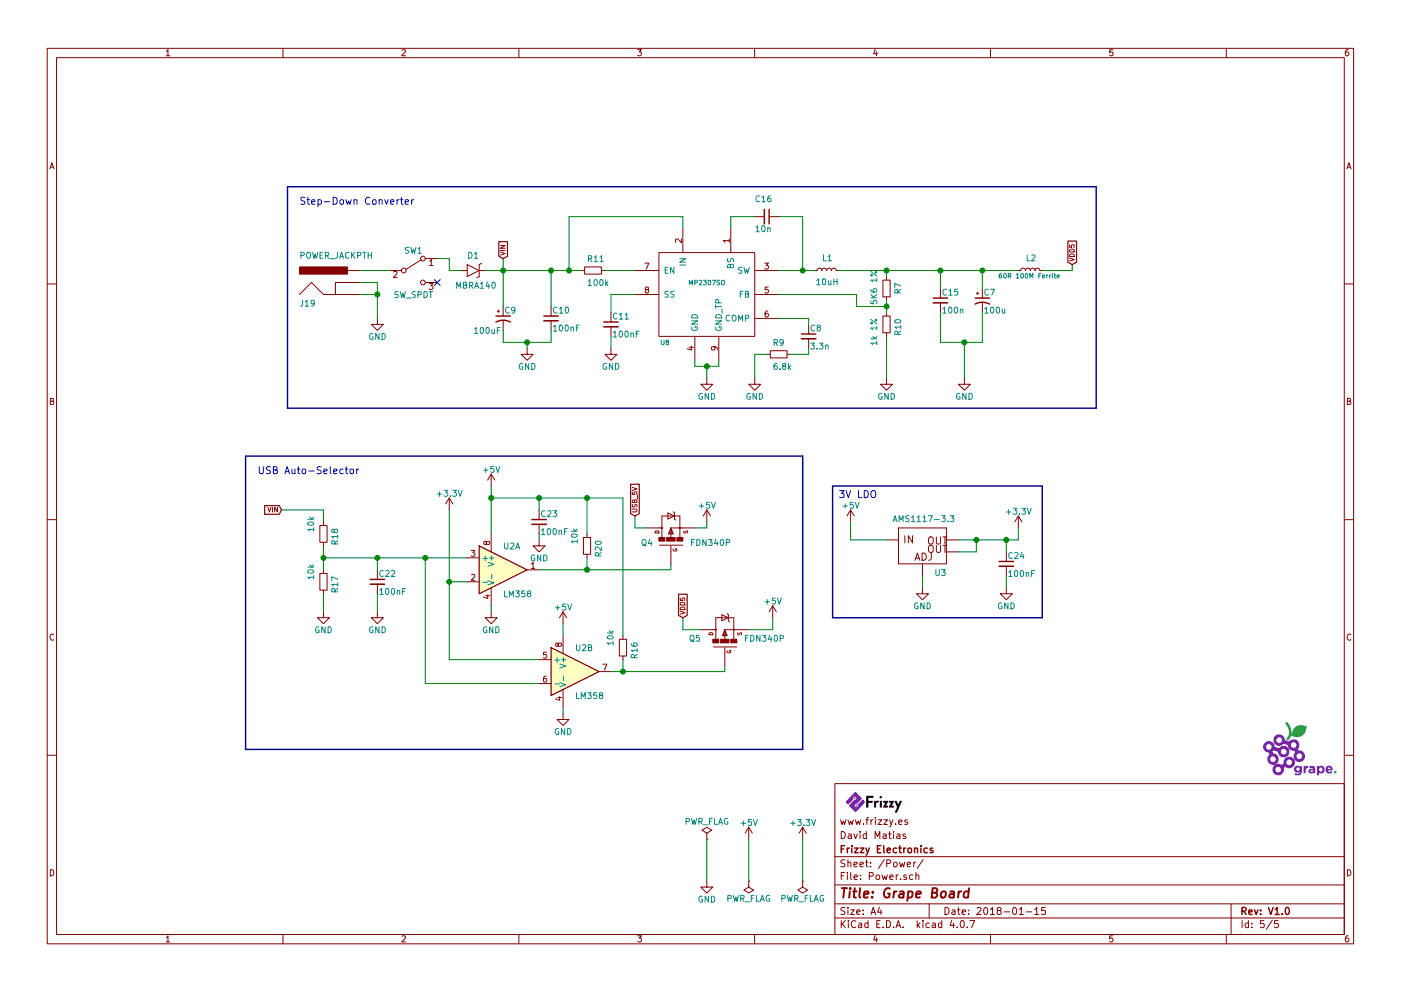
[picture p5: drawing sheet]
EESchema Schematic File Version 2
LIBS:74xgxx
LIBS:74xx
LIBS:5050_ws2811
LIBS:a4988-module
LIBS:ac-dc
LIBS:acs712
LIBS:actel
LIBS:adafruit
LIBS:adc-dac
LIBS:adxl345
LIBS:allegro
LIBS:Altera
LIBS:AMS1117
LIBS:analog_devices
LIBS:analog_switches
LIBS:ant
LIBS:at24c64
LIBS:atmel
LIBS:audio
LIBS:battery_management
LIBS:Battery_Management
LIBS:bbd
LIBS:bc56-12EWA
LIBS:bosch
LIBS:Bosch
LIBS:brooktre
LIBS:CH340G_D-SUN-V3.0-cache
LIBS:cmos4000
LIBS:cmos_ieee
LIBS:conn
LIBS:Connector
LIBS:contrib
LIBS:cp2103
LIBS:CP2102
LIBS:cypress
LIBS:dc-dc
LIBS:Decawave
LIBS:device
LIBS:dht11
LIBS:digital-audio
LIBS:diode
LIBS:Diode
LIBS:display
LIBS:Display
LIBS:driver_gate
LIBS:dsp
LIBS:DSP_Microchip_DSPIC33
LIBS:elec-unifil
LIBS:er-oled-ssd1306
LIBS:ESD_Protection
LIBS:esp8266ex
LIBS:esp8266-module
LIBS:ESP8266
LIBS:Espressif
LIBS:fe
LIBS:FPGA_Actel
LIBS:frizzy_ICs
LIBS:ft232rq
LIBS:ftdi
LIBS:Gajda_opto
LIBS:GeekAmmo
LIBS:gennum
LIBS:graphic
LIBS:Graphic
LIBS:GS6300
LIBS:gy-a4988_module
LIBS:hc11
LIBS:hc541
LIBS:hc-05
LIBS:HC164
LIBS:hlk-rm04
LIBS:infineon
LIBS:intel
LIBS:interface
LIBS:intersil
LIBS:ir
LIBS:irf7907
LIBS:isp_6p
LIBS:l298n
LIBS:L9110
LIBS:LargeKickstarter
LIBS:Lattice
LIBS:LED
LIBS:LEM
LIBS:LilyPad-Wearables
LIBS:linear
LIBS:LM2575
LIBS:Logic_74xgxx
LIBS:Logic_74xx
LIBS:Logic_CMOS_4000
LIBS:Logic_CMOS_IEEE
LIBS:logic_programmable
LIBS:Logic_TTL_IEEE
LIBS:logo
LIBS:logo-azura-wrench
LIBS:lt1129cst
LIBS:M25P05
LIBS:max
LIBS:max1538
LIBS:maxim
LIBS:mcp1640
LIBS:mcp1640b
LIBS:mcp73831
LIBS:MCP3208
LIBS:MCU_Microchip_PIC10
LIBS:MCU_Microchip_PIC12
LIBS:MCU_Microchip_PIC16
LIBS:MCU_Microchip_PIC18
LIBS:MCU_Microchip_PIC24
LIBS:MCU_Microchip_PIC32
LIBS:MCU_NXP_Kinetis
LIBS:MCU_NXP_LPC
LIBS:MCU_NXP_S08
LIBS:MCU_Parallax
LIBS:MCU_ST_STM8
LIBS:MCU_ST_STM32
LIBS:MCU_Texas_MSP430
LIBS:mechanical
LIBS:Mechanical
LIBS:memory
LIBS:microchip
LIBS:microchip_dspic33dsc
LIBS:microchip_pic10mcu
LIBS:microchip_pic12mcu
LIBS:microchip_pic16mcu
LIBS:microchip_pic18mcu
LIBS:microchip_pic32mcu
LIBS:microcontrollers
LIBS:miniusb
LIBS:modules
LIBS:Motor
LIBS:motor_drivers
LIBS:motorola
LIBS:motors
LIBS:mp2109dq
LIBS:MP2307DN
LIBS:mpu9250
LIBS:msp430
LIBS:na10-psu
LIBS:nordicsemi
LIBS:nrf24l01
LIBS:nxp
LIBS:nxp_armmcu
LIBS:OF5032
LIBS:onsemi
LIBS:opto
LIBS:Oscillators
LIBS:philips
LIBS:pl2303
LIBS:pogopin
LIBS:power
LIBS:powerint
LIBS:powerjack
LIBS:Power_Management
LIBS:pspice
LIBS:pt4115
LIBS:references
LIBS:regul
LIBS:Relay
LIBS:relays
LIBS:RF_Bluetooth
LIBS:rfcom
LIBS:RFSolutions
LIBS:RJ45-ENCODER
LIBS:rtl8196
LIBS:rv3029c2
LIBS:Sensor_Current
LIBS:Sensor_Humidity
LIBS:sensors
LIBS:silabs
LIBS:siliconi
LIBS:smd oscillator
LIBS:songle_relay
LIBS:SparkFun-Aesthetics
LIBS:SparkFun-AnalogIC
LIBS:SparkFun-Boards
LIBS:SparkFun-Capacitors
LIBS:SparkFun-Connectors
LIBS:SparkFun-DigitalIC
LIBS:SparkFun-DiscreteSemi
LIBS:SparkFun-Displays
LIBS:SparkFun-Electromechanical
LIBS:SparkFun-FreqCtrl
LIBS:SparkFun-LED
LIBS:SparkFun-Passives
LIBS:SparkFun-PowerIC
LIBS:SparkFun-Resistors
LIBS:SparkFun-Retired
LIBS:SparkFun-RF
LIBS:SparkFun-Sensors
LIBS:spiflash_16m
LIBS:st1s10
LIBS:stc12c5a60s2
LIBS:stepper_drivers
LIBS:stm8
LIBS:stm32
LIBS:STM32F100RBT6B
LIBS:stpdn
LIBS:supertex
LIBS:Switch
LIBS:switches
LIBS:tcs3200d
LIBS:tda5144
LIBS:Teensy_3_and_LC_Series_Boards_v1.1
LIBS:test
LIBS:texas
LIBS:texas-msp
LIBS:tlv70233
LIBS:tp4056
LIBS:transf
LIBS:Transformer
LIBS:Transistor
LIBS:transistors
LIBS:triac_thyristor
LIBS:ts812c
LIBS:ttl_ieee
LIBS:usb_a
LIBS:usb-a-pcb
LIBS:usb_ax2
LIBS:User-Submitted
LIBS:Valve
LIBS:valves
LIBS:video
LIBS:w25q32bv
LIBS:wiznet
LIBS:Worldsemi
LIBS:xc3s100etq144
LIBS:xc3s500evq100
LIBS:xc6slx9-tqg144
LIBS:XC9572-TQ100
LIBS:Xicor
LIBS:xilinx
LIBS:xilinx-artix7
LIBS:xilinx-kintex7
LIBS:xilinx_spartan3_virtex4_and_5
LIBS:xilinx-spartan6
LIBS:xilinx-virtex5
LIBS:xilinx-virtex6
LIBS:xilinx-virtex7
LIBS:zetex
LIBS:Zilog
LIBS:рэс-49
LIBS:тпг-1
LIBS:Grape-cache
EELAYER 25 0
EELAYER END
$Descr A4 11693 8268
encoding utf-8
Sheet 5 5
Title "Grape Board"
Date "2018-01-15"
Rev "V1.0"
Comp "Frizzy Electronics"
Comment1 "David Matias"
Comment2 "www.frizzy.es"
Comment3 ""
Comment4 ""
$EndDescr
$Comp
L POWER_JACKPTH J19
U 1 1
P 2900 2550
F 0 "J19" H 2500 2550 50  0000 L BNN
F 1 "POWER_JACKPTH" H 2500 2950 50  0000 L BNN
F 2 "lib_sch:JACK_ALIM" H 2930 2700 20  0001 C CNN
F 3 "" H 2900 2550 60  0000 C CNN
	1    2900 2550
	1    0    0    -1  
$EndComp
$Comp
L MBRA140 D1
U 1 1
P 3950 2250
F 0 "D1" H 3900 2350 50  0000 L BNN
F 1 "MBRA140" H 3800 2100 50  0000 L BNN
F 2 "lib_sch:D_SMA" H 3980 2400 20  0001 C CNN
F 3 "" H 3950 2250 60  0001 C CNN
	1    3950 2250
	1    0    0    -1  
$EndComp
$Comp
L SW_SPDT SW1
U 1 1
P 3450 2250
F 0 "SW1" H 3450 2420 50  0000 C CNN
F 1 "SW_SPDT" H 3450 2050 50  0000 C CNN
F 2 "lib_sch:SW_SPDT_PCM12" H 3450 2250 50  0001 C CNN
F 3 "" H 3450 2250 50  0001 C CNN
	1    3450 2250
	1    0    0    -1  
$EndComp
Wire Wire Line
	3000 2250 3250 2250
Wire Wire Line
	3650 2150 3750 2150
Wire Wire Line
	3750 2150 3750 2250
Wire Wire Line
	3750 2250 3850 2250
$Comp
L GND #PWR077
U 1 1
P 3150 2650
F 0 "#PWR077" H 3150 2400 50  0001 C CNN
F 1 "GND" H 3150 2500 50  0000 C CNN
F 2 "" H 3150 2650 60  0000 C CNN
F 3 "" H 3150 2650 60  0000 C CNN
	1    3150 2650
	1    0    0    -1  
$EndComp
Wire Wire Line
	3000 2350 3150 2350
Wire Wire Line
	3150 2350 3150 2650
Wire Wire Line
	3000 2450 3150 2450
Connection ~ 3150 2450
$Comp
L MP2307SO U8
U 1 1
P 5900 2450
F 0 "U8" H 5550 2050 39  0000 C CNN
F 1 "MP2307SO" H 5900 2550 39  0000 C CNN
F 2 "lib_sch:HTSOP-8-1EP_3.9x4.9mm_Pitch1.27mm_ThermalVias_LargeCopper" H 5900 2450 39  0001 C CNN
F 3 "" H 5900 2450 39  0001 C CNN
	1    5900 2450
	1    0    0    -1  
$EndComp
$Comp
L R_Small R9
U 1 1
P 6500 2950
F 0 "R9" V 6400 2900 50  0000 L CNN
F 1 "6.8k" V 6600 2900 50  0000 L CNN
F 2 "lib_sch:R_0805" H 6500 2950 50  0001 C CNN
F 3 "" H 6500 2950 50  0001 C CNN
	1    6500 2950
	0    1    1    0   
$EndComp
$Comp
L C_Small C8
U 1 1
P 6750 2800
F 0 "C8" H 6760 2870 50  0000 L CNN
F 1 "3.3n" H 6760 2720 50  0000 L CNN
F 2 "lib_sch:C_0805" H 6750 2800 50  0001 C CNN
F 3 "" H 6750 2800 50  0001 C CNN
	1    6750 2800
	1    0    0    -1  
$EndComp
$Comp
L L_Small L1
U 1 1
P 6900 2250
F 0 "L1" V 7000 2200 50  0000 L CNN
F 1 "10uH" V 6800 2150 50  0000 L CNN
F 2 "lib_sch:L_Wuerth_WE-PD2-Typ-L" H 6900 2250 50  0001 C CNN
F 3 "" H 6900 2250 50  0001 C CNN
	1    6900 2250
	0    -1   -1   0   
$EndComp
$Comp
L L_Small L2
U 1 1
P 8600 2250
F 0 "L2" V 8700 2200 50  0000 L CNN
F 1 "60R 100M Ferrite" V 8550 2000 39  0000 L CNN
F 2 "lib_sch:L_0805" H 8600 2250 50  0001 C CNN
F 3 "" H 8600 2250 50  0001 C CNN
	1    8600 2250
	0    -1   -1   0   
$EndComp
$Comp
L LM358 U2
U 1 1
P 4200 4750
F 0 "U2" H 4200 4950 50  0000 L CNN
F 1 "LM358" H 4200 4550 50  0000 L CNN
F 2 "lib_sch:SOIC-8_3.9x4.9mm_Pitch1.27mm" H 4200 4750 50  0001 C CNN
F 3 "" H 4200 4750 50  0001 C CNN
	1    4200 4750
	1    0    0    -1  
$EndComp
$Comp
L LM358 U2
U 2 1
P 4800 5600
F 0 "U2" H 4800 5800 50  0000 L CNN
F 1 "LM358" H 4800 5400 50  0000 L CNN
F 2 "lib_sch:SOIC-8_3.9x4.9mm_Pitch1.27mm" H 4800 5600 50  0001 C CNN
F 3 "" H 4800 5600 50  0001 C CNN
	2    4800 5600
	1    0    0    -1  
$EndComp
$Comp
L MOSFET-PCHANNEL Q5
U 1 1
P 6050 5250
F 0 "Q5" V 6000 5450 50  0000 L BNN
F 1 "FDN340P" V 6000 4750 50  0000 L BNN
F 2 "lib_sch:SOT-23" H 6080 5400 20  0001 C CNN
F 3 "" H 6050 5250 60  0001 C CNN
	1    6050 5250
	0    -1   -1   0   
$EndComp
$Comp
L V_REG_LM1117SOT223 U3
U 1 1
P 7700 4500
F 0 "U3" H 7800 4200 50  0000 L BNN
F 1 "AMS1117-3.3" H 7450 4650 50  0000 L BNN
F 2 "lib_sch:SOT-223" H 7730 4650 20  0001 C CNN
F 3 "" H 7700 4500 60  0001 C CNN
	1    7700 4500
	1    0    0    -1  
$EndComp
Wire Wire Line
	4050 2250 4850 2250
Wire Wire Line
	4200 2150 4200 2550
Connection ~ 4200 2250
$Comp
L CP1_Small C9
U 1 1
P 4200 2650
F 0 "C9" H 4210 2720 50  0000 L CNN
F 1 "100uF" H 3950 2550 50  0000 L CNN
F 2 "lib_sch:CP_Elec_6.3x5.3" H 4200 2650 50  0001 C CNN
F 3 "" H 4200 2650 50  0001 C CNN
	1    4200 2650
	1    0    0    -1  
$EndComp
$Comp
L GND #PWR078
U 1 1
P 4400 2900
F 0 "#PWR078" H 4400 2650 50  0001 C CNN
F 1 "GND" H 4400 2750 50  0000 C CNN
F 2 "" H 4400 2900 60  0000 C CNN
F 3 "" H 4400 2900 60  0000 C CNN
	1    4400 2900
	1    0    0    -1  
$EndComp
Wire Wire Line
	4200 2750 4200 2850
Wire Wire Line
	4200 2850 4600 2850
Wire Wire Line
	4400 2850 4400 2900
$Comp
L C_Small C10
U 1 1
P 4600 2650
F 0 "C10" H 4610 2720 50  0000 L CNN
F 1 "100nF" H 4610 2570 50  0000 L CNN
F 2 "lib_sch:C_0805" H 4600 2650 50  0001 C CNN
F 3 "" H 4600 2650 50  0001 C CNN
	1    4600 2650
	1    0    0    -1  
$EndComp
Wire Wire Line
	4600 2850 4600 2750
Connection ~ 4400 2850
Wire Wire Line
	4600 2250 4600 2550
$Comp
L R_Small R11
U 1 1
P 4950 2250
F 0 "R11" V 4850 2200 50  0000 L CNN
F 1 "100k" V 5050 2200 50  0000 L CNN
F 2 "lib_sch:R_0805" H 4950 2250 50  0001 C CNN
F 3 "" H 4950 2250 50  0001 C CNN
	1    4950 2250
	0    1    1    0   
$EndComp
Connection ~ 4600 2250
Wire Wire Line
	5050 2250 5300 2250
Wire Wire Line
	5700 1900 5700 1800
Wire Wire Line
	5700 1800 4750 1800
Wire Wire Line
	4750 1800 4750 2250
Connection ~ 4750 2250
Text GLabel 4200 2150 1    39   Input ~ 0
VIN
$Comp
L C_Small C11
U 1 1
P 5100 2700
F 0 "C11" H 5110 2770 50  0000 L CNN
F 1 "100nF" H 5110 2620 50  0000 L CNN
F 2 "lib_sch:C_0805" H 5100 2700 50  0001 C CNN
F 3 "" H 5100 2700 50  0001 C CNN
	1    5100 2700
	1    0    0    -1  
$EndComp
$Comp
L GND #PWR079
U 1 1
P 5100 2900
F 0 "#PWR079" H 5100 2650 50  0001 C CNN
F 1 "GND" H 5100 2750 50  0000 C CNN
F 2 "" H 5100 2900 60  0000 C CNN
F 3 "" H 5100 2900 60  0000 C CNN
	1    5100 2900
	1    0    0    -1  
$EndComp
Wire Wire Line
	5100 2800 5100 2900
Wire Wire Line
	5100 2600 5100 2450
Wire Wire Line
	5100 2450 5300 2450
$Comp
L GND #PWR080
U 1 1
P 5900 3150
F 0 "#PWR080" H 5900 2900 50  0001 C CNN
F 1 "GND" H 5900 3000 50  0000 C CNN
F 2 "" H 5900 3150 60  0000 C CNN
F 3 "" H 5900 3150 60  0000 C CNN
	1    5900 3150
	1    0    0    -1  
$EndComp
Wire Wire Line
	5800 3000 5800 3050
Wire Wire Line
	5800 3050 6000 3050
Wire Wire Line
	5900 3050 5900 3150
Wire Wire Line
	6000 3050 6000 3000
Connection ~ 5900 3050
$Comp
L GND #PWR081
U 1 1
P 6300 3150
F 0 "#PWR081" H 6300 2900 50  0001 C CNN
F 1 "GND" H 6300 3000 50  0000 C CNN
F 2 "" H 6300 3150 60  0000 C CNN
F 3 "" H 6300 3150 60  0000 C CNN
	1    6300 3150
	1    0    0    -1  
$EndComp
Wire Wire Line
	6300 3150 6300 2950
Wire Wire Line
	6300 2950 6400 2950
Wire Wire Line
	6500 2650 6750 2650
Wire Wire Line
	6750 2650 6750 2700
Wire Wire Line
	6600 2950 6750 2950
Wire Wire Line
	6750 2950 6750 2900
$Comp
L C_Small C16
U 1 1
P 6400 1800
F 0 "C16" V 6250 1700 50  0000 L CNN
F 1 "10n" V 6500 1700 50  0000 L CNN
F 2 "lib_sch:C_0805" H 6400 1800 50  0001 C CNN
F 3 "" H 6400 1800 50  0001 C CNN
	1    6400 1800
	0    1    1    0   
$EndComp
Wire Wire Line
	6300 1800 6100 1800
Wire Wire Line
	6100 1800 6100 1900
Wire Wire Line
	6500 1800 6700 1800
Wire Wire Line
	6700 1800 6700 2250
Wire Wire Line
	6500 2250 6800 2250
Connection ~ 6700 2250
$Comp
L R_Small R7
U 1 1
P 7400 2400
F 0 "R7" V 7300 2350 50  0000 L CNN
F 1 "5K6 1%" V 7500 2250 50  0000 L CNN
F 2 "lib_sch:R_0805" H 7400 2400 50  0001 C CNN
F 3 "" H 7400 2400 50  0001 C CNN
	1    7400 2400
	-1   0    0    1   
$EndComp
$Comp
L R_Small R10
U 1 1
P 7400 2700
F 0 "R10" V 7300 2650 50  0000 L CNN
F 1 "1k 1%" V 7500 2650 50  0000 L CNN
F 2 "lib_sch:R_0805" H 7400 2700 50  0001 C CNN
F 3 "" H 7400 2700 50  0001 C CNN
	1    7400 2700
	-1   0    0    1   
$EndComp
$Comp
L GND #PWR082
U 1 1
P 7400 3150
F 0 "#PWR082" H 7400 2900 50  0001 C CNN
F 1 "GND" H 7400 3000 50  0000 C CNN
F 2 "" H 7400 3150 60  0000 C CNN
F 3 "" H 7400 3150 60  0000 C CNN
	1    7400 3150
	1    0    0    -1  
$EndComp
Wire Wire Line
	7400 3150 7400 2800
Wire Wire Line
	7400 2500 7400 2600
Wire Wire Line
	7400 2300 7400 2250
Wire Wire Line
	7000 2250 8500 2250
Wire Wire Line
	6500 2450 7150 2450
Wire Wire Line
	7150 2450 7150 2550
Wire Wire Line
	7150 2550 7400 2550
Connection ~ 7400 2550
$Comp
L CP1_Small C7
U 1 1
P 8200 2500
F 0 "C7" H 8210 2570 50  0000 L CNN
F 1 "100u" H 8210 2420 50  0000 L CNN
F 2 "lib_sch:CP_Elec_6.3x5.3" H 8200 2500 50  0001 C CNN
F 3 "" H 8200 2500 50  0001 C CNN
	1    8200 2500
	1    0    0    -1  
$EndComp
$Comp
L C_Small C15
U 1 1
P 7850 2500
F 0 "C15" H 7860 2570 50  0000 L CNN
F 1 "100n" H 7860 2420 50  0000 L CNN
F 2 "lib_sch:C_0805" H 7850 2500 50  0001 C CNN
F 3 "" H 7850 2500 50  0001 C CNN
	1    7850 2500
	1    0    0    -1  
$EndComp
$Comp
L GND #PWR083
U 1 1
P 8050 3150
F 0 "#PWR083" H 8050 2900 50  0001 C CNN
F 1 "GND" H 8050 3000 50  0000 C CNN
F 2 "" H 8050 3150 60  0000 C CNN
F 3 "" H 8050 3150 60  0000 C CNN
	1    8050 3150
	1    0    0    -1  
$EndComp
Wire Wire Line
	7850 2600 7850 2850
Wire Wire Line
	7850 2850 8200 2850
Wire Wire Line
	8050 2850 8050 3150
Wire Wire Line
	8200 2850 8200 2600
Connection ~ 8050 2850
Wire Wire Line
	7850 2250 7850 2400
Connection ~ 7400 2250
Wire Wire Line
	8200 2250 8200 2400
Connection ~ 7850 2250
Connection ~ 8200 2250
Wire Wire Line
	8700 2250 8950 2250
Wire Wire Line
	8950 2250 8950 2200
Text GLabel 8950 2200 1    39   Input ~ 0
VDD5
$Comp
L C_Small C22
U 1 1
P 3150 4850
F 0 "C22" H 3160 4920 50  0000 L CNN
F 1 "100nF" H 3160 4770 50  0000 L CNN
F 2 "lib_sch:C_0805" H 3150 4850 50  0001 C CNN
F 3 "" H 3150 4850 50  0001 C CNN
	1    3150 4850
	1    0    0    -1  
$EndComp
$Comp
L R_Small R18
U 1 1
P 2700 4450
F 0 "R18" V 2600 4400 50  0000 L CNN
F 1 "10k" V 2800 4300 50  0000 L CNN
F 2 "lib_sch:R_0805" H 2700 4450 50  0001 C CNN
F 3 "" H 2700 4450 50  0001 C CNN
	1    2700 4450
	-1   0    0    1   
$EndComp
$Comp
L R_Small R17
U 1 1
P 2700 4850
F 0 "R17" V 2600 4800 50  0000 L CNN
F 1 "10k" V 2800 4700 50  0000 L CNN
F 2 "lib_sch:R_0805" H 2700 4850 50  0001 C CNN
F 3 "" H 2700 4850 50  0001 C CNN
	1    2700 4850
	-1   0    0    1   
$EndComp
$Comp
L GND #PWR084
U 1 1
P 2700 5100
F 0 "#PWR084" H 2700 4850 50  0001 C CNN
F 1 "GND" H 2700 4950 50  0000 C CNN
F 2 "" H 2700 5100 60  0000 C CNN
F 3 "" H 2700 5100 60  0000 C CNN
	1    2700 5100
	1    0    0    -1  
$EndComp
Wire Wire Line
	2700 4950 2700 5100
Wire Wire Line
	2700 4550 2700 4750
Wire Wire Line
	2700 4650 3900 4650
Connection ~ 2700 4650
Wire Wire Line
	2700 4350 2700 4250
Wire Wire Line
	2700 4250 2350 4250
Text GLabel 2350 4250 0    39   Input ~ 0
VIN
Wire Wire Line
	3150 4750 3150 4650
Connection ~ 3150 4650
$Comp
L GND #PWR085
U 1 1
P 3150 5100
F 0 "#PWR085" H 3150 4850 50  0001 C CNN
F 1 "GND" H 3150 4950 50  0000 C CNN
F 2 "" H 3150 5100 60  0000 C CNN
F 3 "" H 3150 5100 60  0000 C CNN
	1    3150 5100
	1    0    0    -1  
$EndComp
Wire Wire Line
	3150 4950 3150 5100
$Comp
L +3.3V #PWR086
U 1 1
P 3750 4250
F 0 "#PWR086" H 3750 4100 50  0001 C CNN
F 1 "+3.3V" H 3750 4390 50  0000 C CNN
F 2 "" H 3750 4250 60  0000 C CNN
F 3 "" H 3750 4250 60  0000 C CNN
	1    3750 4250
	1    0    0    -1  
$EndComp
Wire Wire Line
	3900 4850 3750 4850
Wire Wire Line
	3750 4250 3750 5500
Wire Wire Line
	3750 5500 4500 5500
Connection ~ 3750 4850
Wire Wire Line
	4500 5700 3550 5700
Wire Wire Line
	3550 5700 3550 4650
Connection ~ 3550 4650
$Comp
L GND #PWR087
U 1 1
P 4100 5100
F 0 "#PWR087" H 4100 4850 50  0001 C CNN
F 1 "GND" H 4100 4950 50  0000 C CNN
F 2 "" H 4100 5100 60  0000 C CNN
F 3 "" H 4100 5100 60  0000 C CNN
	1    4100 5100
	1    0    0    -1  
$EndComp
Wire Wire Line
	4100 5050 4100 5100
$Comp
L GND #PWR088
U 1 1
P 4700 5950
F 0 "#PWR088" H 4700 5700 50  0001 C CNN
F 1 "GND" H 4700 5800 50  0000 C CNN
F 2 "" H 4700 5950 60  0000 C CNN
F 3 "" H 4700 5950 60  0000 C CNN
	1    4700 5950
	1    0    0    -1  
$EndComp
$Comp
L +5V #PWR089
U 1 1
P 4700 5200
F 0 "#PWR089" H 4700 5050 50  0001 C CNN
F 1 "+5V" H 4700 5340 50  0000 C CNN
F 2 "" H 4700 5200 60  0000 C CNN
F 3 "" H 4700 5200 60  0000 C CNN
	1    4700 5200
	1    0    0    -1  
$EndComp
Wire Wire Line
	4700 5300 4700 5200
Wire Wire Line
	5100 5600 6050 5600
Wire Wire Line
	6050 5600 6050 5550
Wire Wire Line
	5850 5250 5700 5250
Wire Wire Line
	5700 5250 5700 5150
Wire Wire Line
	6250 5250 6450 5250
Wire Wire Line
	6450 5250 6450 5150
$Comp
L MOSFET-PCHANNEL Q4
U 1 1
P 5600 4400
F 0 "Q4" V 5500 4550 50  0000 L BNN
F 1 "FDN340P" V 5500 3900 50  0000 L BNN
F 2 "lib_sch:SOT-23" H 5630 4550 20  0001 C CNN
F 3 "" H 5600 4400 60  0001 C CNN
	1    5600 4400
	0    -1   -1   0   
$EndComp
Wire Wire Line
	4500 4750 5600 4750
$Comp
L R_Small R20
U 1 1
P 4900 4550
F 0 "R20" V 4800 4500 50  0000 L CNN
F 1 "10k" V 5000 4400 50  0000 L CNN
F 2 "lib_sch:R_0805" H 4900 4550 50  0001 C CNN
F 3 "" H 4900 4550 50  0001 C CNN
	1    4900 4550
	-1   0    0    1   
$EndComp
Wire Wire Line
	4900 4650 4900 4750
Connection ~ 4900 4750
$Comp
L R_Small R16
U 1 1
P 5200 5400
F 0 "R16" V 5100 5350 50  0000 L CNN
F 1 "10k" V 5300 5250 50  0000 L CNN
F 2 "lib_sch:R_0805" H 5200 5400 50  0001 C CNN
F 3 "" H 5200 5400 50  0001 C CNN
	1    5200 5400
	-1   0    0    1   
$EndComp
Wire Wire Line
	5200 5500 5200 5600
Connection ~ 5200 5600
Wire Wire Line
	5200 4150 5200 5300
Wire Wire Line
	4100 4150 5200 4150
Wire Wire Line
	4900 4150 4900 4450
$Comp
L C_Small C23
U 1 1
P 4500 4350
F 0 "C23" H 4510 4420 50  0000 L CNN
F 1 "100nF" H 4510 4270 50  0000 L CNN
F 2 "lib_sch:C_0805" H 4500 4350 50  0001 C CNN
F 3 "" H 4500 4350 50  0001 C CNN
	1    4500 4350
	1    0    0    -1  
$EndComp
$Comp
L GND #PWR090
U 1 1
P 4500 4500
F 0 "#PWR090" H 4500 4250 50  0001 C CNN
F 1 "GND" H 4500 4350 50  0000 C CNN
F 2 "" H 4500 4500 60  0000 C CNN
F 3 "" H 4500 4500 60  0000 C CNN
	1    4500 4500
	1    0    0    -1  
$EndComp
Wire Wire Line
	4500 4450 4500 4500
Wire Wire Line
	4500 4250 4500 4150
Connection ~ 4900 4150
$Comp
L +5V #PWR091
U 1 1
P 4100 4050
F 0 "#PWR091" H 4100 3900 50  0001 C CNN
F 1 "+5V" H 4100 4190 50  0000 C CNN
F 2 "" H 4100 4050 60  0000 C CNN
F 3 "" H 4100 4050 60  0000 C CNN
	1    4100 4050
	1    0    0    -1  
$EndComp
Wire Wire Line
	4100 4450 4100 4050
Connection ~ 4100 4150
Connection ~ 4500 4150
Wire Wire Line
	5600 4750 5600 4700
$Comp
L +5V #PWR092
U 1 1
P 5900 4350
F 0 "#PWR092" H 5900 4200 50  0001 C CNN
F 1 "+5V" H 5900 4490 50  0000 C CNN
F 2 "" H 5900 4350 60  0000 C CNN
F 3 "" H 5900 4350 60  0000 C CNN
	1    5900 4350
	1    0    0    -1  
$EndComp
Wire Wire Line
	5800 4400 5900 4400
Wire Wire Line
	5900 4400 5900 4350
$Comp
L +5V #PWR093
U 1 1
P 6450 5150
F 0 "#PWR093" H 6450 5000 50  0001 C CNN
F 1 "+5V" H 6450 5290 50  0000 C CNN
F 2 "" H 6450 5150 60  0000 C CNN
F 3 "" H 6450 5150 60  0000 C CNN
	1    6450 5150
	1    0    0    -1  
$EndComp
Wire Wire Line
	5400 4400 5300 4400
Wire Wire Line
	5300 4400 5300 4300
Text GLabel 5700 5150 1    39   Input ~ 0
VDD5
Text GLabel 5300 4300 1    39   Input ~ 0
USB_5V
Wire Wire Line
	4700 5900 4700 5950
$Comp
L PWR_FLAG #FLG094
U 1 1
P 6700 7350
F 0 "#FLG094" H 6700 7425 50  0001 C CNN
F 1 "PWR_FLAG" H 6700 7500 50  0000 C CNN
F 2 "" H 6700 7350 50  0001 C CNN
F 3 "" H 6700 7350 50  0001 C CNN
	1    6700 7350
	-1   0    0    1   
$EndComp
$Comp
L PWR_FLAG #FLG095
U 1 1
P 6250 7350
F 0 "#FLG095" H 6250 7425 50  0001 C CNN
F 1 "PWR_FLAG" H 6250 7500 50  0000 C CNN
F 2 "" H 6250 7350 50  0001 C CNN
F 3 "" H 6250 7350 50  0001 C CNN
	1    6250 7350
	-1   0    0    1   
$EndComp
$Comp
L PWR_FLAG #FLG096
U 1 1
P 5900 7000
F 0 "#FLG096" H 5900 7075 50  0001 C CNN
F 1 "PWR_FLAG" H 5900 7150 50  0000 C CNN
F 2 "" H 5900 7000 50  0001 C CNN
F 3 "" H 5900 7000 50  0001 C CNN
	1    5900 7000
	1    0    0    -1  
$EndComp
$Comp
L GND #PWR097
U 1 1
P 5900 7350
F 0 "#PWR097" H 5900 7100 50  0001 C CNN
F 1 "GND" H 5900 7200 50  0000 C CNN
F 2 "" H 5900 7350 60  0000 C CNN
F 3 "" H 5900 7350 60  0000 C CNN
	1    5900 7350
	1    0    0    -1  
$EndComp
Wire Wire Line
	5900 7350 5900 7000
$Comp
L +5V #PWR098
U 1 1
P 6250 7000
F 0 "#PWR098" H 6250 6850 50  0001 C CNN
F 1 "+5V" H 6250 7140 50  0000 C CNN
F 2 "" H 6250 7000 60  0000 C CNN
F 3 "" H 6250 7000 60  0000 C CNN
	1    6250 7000
	1    0    0    -1  
$EndComp
Wire Wire Line
	6250 7000 6250 7350
$Comp
L +3.3V #PWR099
U 1 1
P 6700 7000
F 0 "#PWR099" H 6700 6850 50  0001 C CNN
F 1 "+3.3V" H 6700 7140 50  0000 C CNN
F 2 "" H 6700 7000 60  0000 C CNN
F 3 "" H 6700 7000 60  0000 C CNN
	1    6700 7000
	1    0    0    -1  
$EndComp
$Comp
L C_Small C24
U 1 1
P 8400 4700
F 0 "C24" H 8410 4770 50  0000 L CNN
F 1 "100nF" H 8410 4620 50  0000 L CNN
F 2 "lib_sch:C_0805" H 8400 4700 50  0001 C CNN
F 3 "" H 8400 4700 50  0001 C CNN
	1    8400 4700
	1    0    0    -1  
$EndComp
$Comp
L +5V #PWR0100
U 1 1
P 7100 4350
F 0 "#PWR0100" H 7100 4200 50  0001 C CNN
F 1 "+5V" H 7100 4490 50  0000 C CNN
F 2 "" H 7100 4350 60  0000 C CNN
F 3 "" H 7100 4350 60  0000 C CNN
	1    7100 4350
	1    0    0    -1  
$EndComp
Wire Wire Line
	7100 4350 7100 4500
Wire Wire Line
	7100 4500 7400 4500
$Comp
L GND #PWR0101
U 1 1
P 7700 4900
F 0 "#PWR0101" H 7700 4650 50  0001 C CNN
F 1 "GND" H 7700 4750 50  0000 C CNN
F 2 "" H 7700 4900 60  0000 C CNN
F 3 "" H 7700 4900 60  0000 C CNN
	1    7700 4900
	1    0    0    -1  
$EndComp
Wire Wire Line
	7700 4800 7700 4900
Wire Wire Line
	8000 4600 8150 4600
Wire Wire Line
	8150 4600 8150 4500
Wire Wire Line
	8000 4500 8500 4500
$Comp
L GND #PWR0102
U 1 1
P 8400 4900
F 0 "#PWR0102" H 8400 4650 50  0001 C CNN
F 1 "GND" H 8400 4750 50  0000 C CNN
F 2 "" H 8400 4900 60  0000 C CNN
F 3 "" H 8400 4900 60  0000 C CNN
	1    8400 4900
	1    0    0    -1  
$EndComp
Wire Wire Line
	8400 4800 8400 4900
Wire Wire Line
	8400 4500 8400 4600
Connection ~ 8150 4500
Wire Wire Line
	8500 4500 8500 4400
Connection ~ 8400 4500
$Comp
L +3.3V #PWR0103
U 1 1
P 8500 4400
F 0 "#PWR0103" H 8500 4250 50  0001 C CNN
F 1 "+3.3V" H 8500 4540 50  0000 C CNN
F 2 "" H 8500 4400 60  0000 C CNN
F 3 "" H 8500 4400 60  0000 C CNN
	1    8500 4400
	1    0    0    -1  
$EndComp
NoConn ~ 3650 2350
Wire Wire Line
	6700 7350 6700 7000
Wire Bus Line
	2400 1550 9150 1550
Wire Bus Line
	9150 1550 9150 3400
Wire Bus Line
	9150 3400 2400 3400
Wire Bus Line
	2400 3400 2400 1550
Wire Bus Line
	6700 3800 6700 6250
Wire Bus Line
	6700 6250 2050 6250
Wire Bus Line
	2050 6250 2050 3800
Wire Bus Line
	2050 3800 6700 3800
Wire Bus Line
	6950 4050 8700 4050
Wire Bus Line
	8700 4050 8700 5150
Wire Bus Line
	8700 5150 6950 5150
Wire Bus Line
	6950 5150 6950 4050
Text Notes 2500 1700 0    59   ~ 0
Step-Down Converter
Text Notes 2150 3950 0    59   ~ 0
USB Auto-Selector
Text Notes 7000 4150 0    59   ~ 0
3V LDO
$EndSCHEMATC
